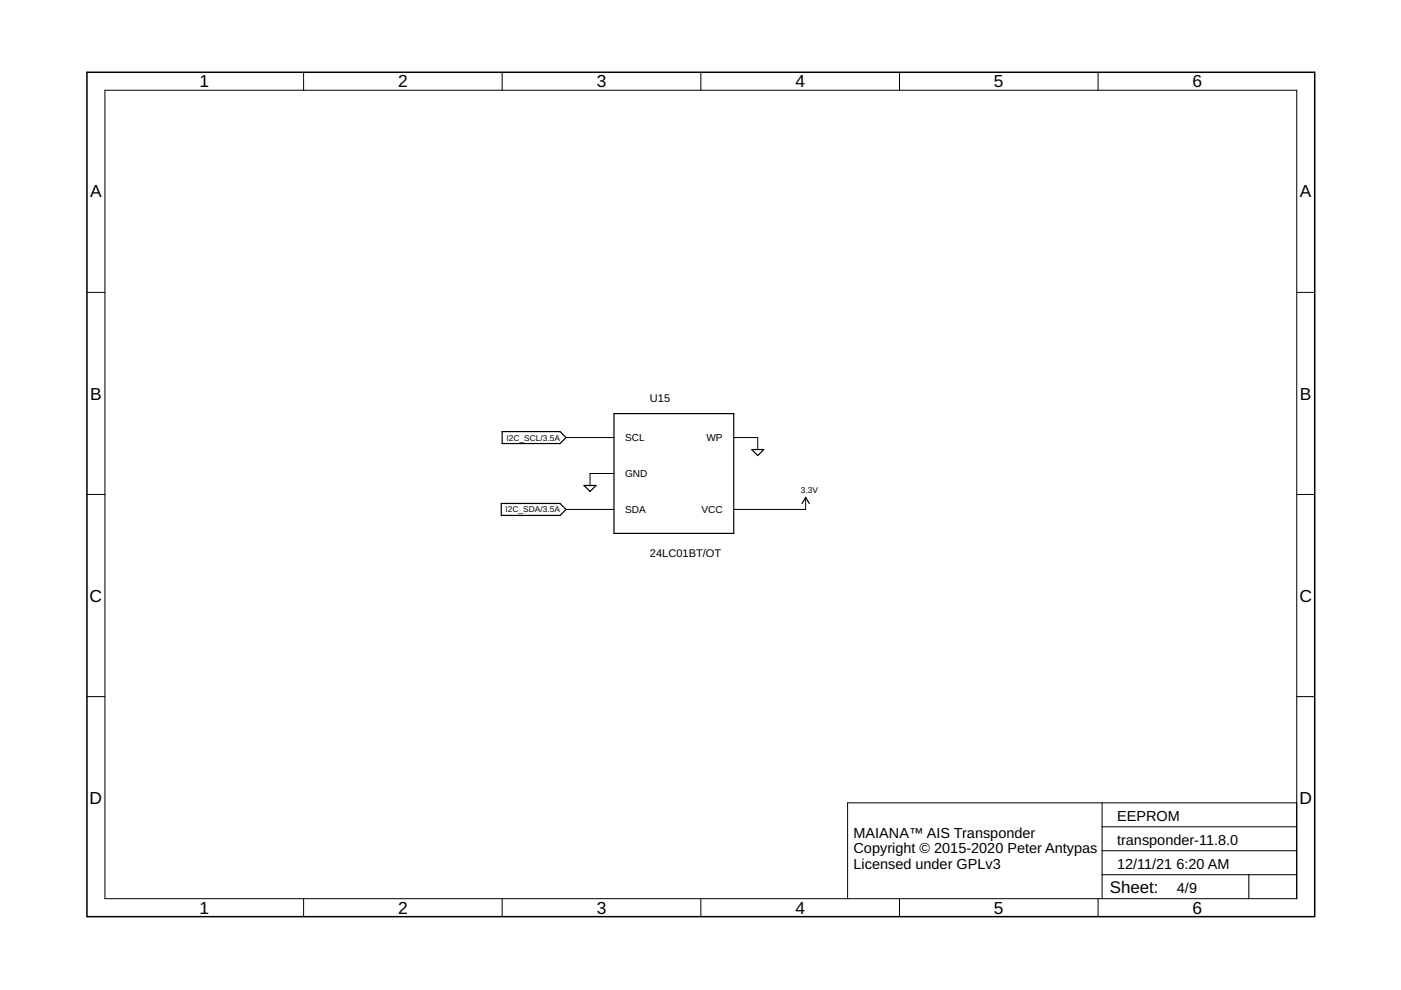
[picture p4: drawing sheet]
<svg xmlns="http://www.w3.org/2000/svg" width="297mm" height="210mm" viewBox="0 0 297 210" stroke-linecap="round" stroke-linejoin="round" font-family="sans-serif">
<path d="M106.5 91.5h12.2l1.3 1.3-1.3 1.2h-12.2zM130.2 87.7h25.4v25.4h-25.4zM159.4 95.3h2.5l-1.2 1.3zM106.3 106.7h12.4l1.3 1.3-1.3 1.3h-12.4zM123.8 102.9h2.6l-1.3 1.3zM170.1 106.7l.7-1.2 .8 1.2" fill="none" stroke="#000" stroke-width=".25"/>
<g fill="none" stroke="#000" stroke-width=".21">
<path d="M22.2 19.1h252.7v171.4h-252.7zM64.4 15.3v3.8M106.5 15.3v3.8M148.6 15.3v3.8M190.7 15.3v3.8M232.8 15.3v3.8M18.4 62h3.8M274.9 62h3.8M120 92.8h10.2M155.6 92.8h5.1v2.5M18.4 104.8h3.8M120 108h10.2"/>
<path d="M130.2 100.4h-5.1v2.5M170.8 105.5v2.5h-15.2M274.9 104.8h3.8M18.4 147.7h3.8M274.9 147.7h3.8M233.7 170.2v20.3M233.7 175.3h41.2M274.9 170.2h-95.2v20.3M64.4 190.5v3.9M106.5 190.5v3.9M148.6 190.5v3.9M190.7 190.5v3.9"/>
<path d="M232.8 190.5v3.9M233.7 185.5h41.2M233.7 180.4h41.2M264.8 185.5v5"/>
</g>
<path d="M18.4 15.3h260.3v179.1h-260.3z" fill="none" stroke="#000" stroke-width=".32"/>
<g font-size="3.7">
<text x="42.3" y="18.5">1</text>
<text x="84.4" y="18.5">2</text>
<text x="126.5" y="18.5">3</text>
<text x="168.6" y="18.5">4</text>
<text x="210.7" y="18.5">5</text>
<text x="252.9" y="18.5">6</text>
<text x="19.1" y="41.9">A</text>
<text x="275.6" y="41.9">A</text>
<text x="19.1" y="84.7">B</text>
<text x="275.6" y="84.7">B</text>
<text x="19" y="127.6">C</text>
<text x="275.5" y="127.6">C</text>
<text x="19" y="170.4">D</text>
<text x="275.5" y="170.4">D</text>
<text x="42.3" y="193.7">1</text>
<text x="84.4" y="193.7">2</text>
<text x="126.5" y="193.7">3</text>
<text x="168.6" y="193.7">4</text>
<text x="210.7" y="193.7">5</text>
<text x="252.9" y="193.7">6</text>
</g>
<text font-size="3.6" x="235.3" y="189.4">Sheet:</text>
<g font-size="3.1">
<text x="181" y="177.6">MAIANA™ AIS Transponder</text>
<text x="236.8" y="174">EEPROM</text>
<text x="236.8" y="179.1">transponder-11.8.0</text>
<text x="181" y="180.9">Copyright © 2015-2020 Peter Antypas</text>
<text x="181" y="184.2">Licensed under GPLv3</text>
<text x="236.8" y="184.2">12/11/21</text>
<text x="249.4" y="184.2">6:20 AM</text>
<text x="249.5" y="189.3">4/9</text>
</g>
<g font-size="2.3">
<text x="137.8" y="85.2">U15</text>
<text x="137.8" y="118.2">24LC01BT/OT</text>
</g>
<g font-size="2.1">
<text x="132.5" y="93.5">SCL</text>
<text x="149.8" y="93.5">WP</text>
<text x="132.5" y="101.2">GND</text>
<text x="132.5" y="108.8">SDA</text>
<text x="148.7" y="108.8">VCC</text>
</g>
<g font-size="1.8">
<text x="107.4" y="93.4">I2C_SCL/3.5A</text>
<text x="169.8" y="104.5">3.3V</text>
<text x="107.2" y="108.6">I2C_SDA/3.5A</text>
</g>
</svg>
